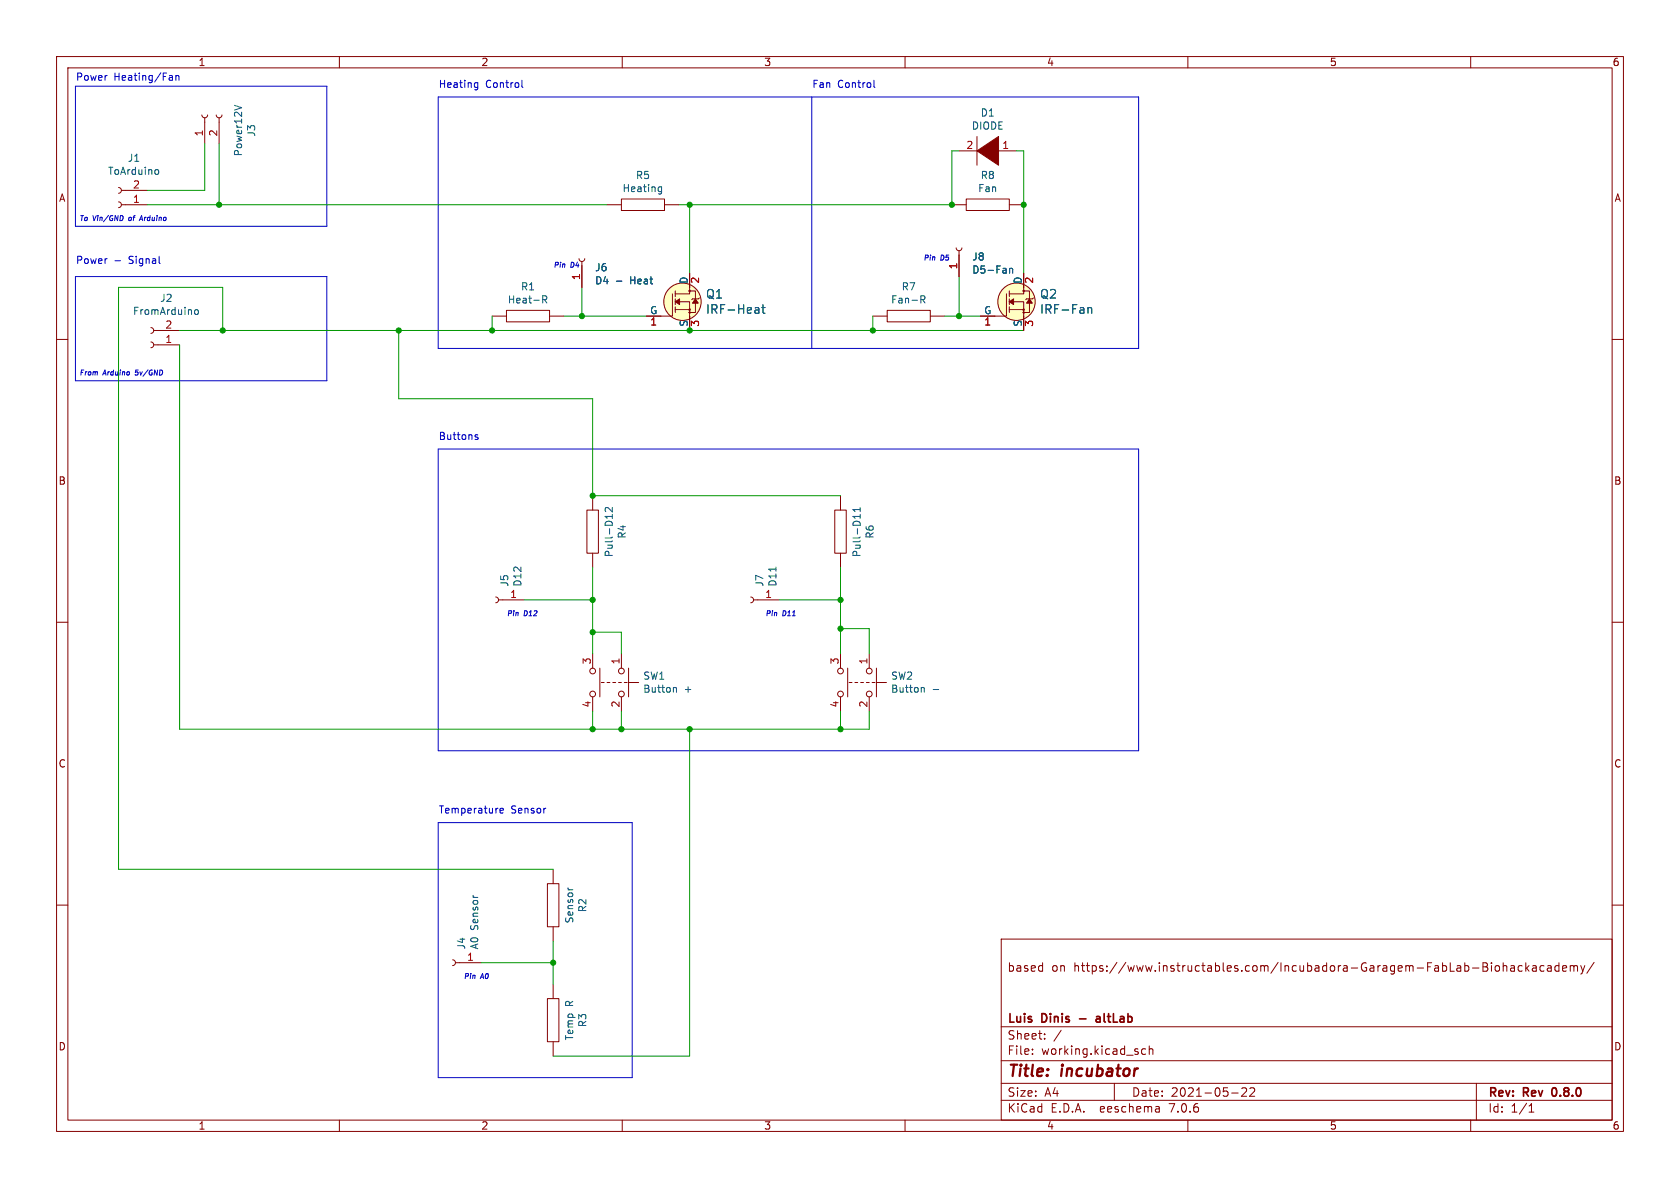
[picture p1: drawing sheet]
(kicad_sch (version 20230121) (generator eeschema)

 (paper "A4")

 (title_block
  (title "incubator ")
  (date "2021-05-22")
  (rev "Rev 0.8.0")
  (company "Luis Dinis - altLab")
  (comment 3 "based on https://www.instructables.com/Incubadora-Garagem-FabLab-Biohackacademy/"))

 (lib_symbols
  (symbol "Controller-rescue:Conn_01x01_Female-Connector" (pin_names (offset 1.016) hide) (in_bom yes) (on_board yes)
   (property "Reference" "J" (at 0 2.54 0) (effects (font (size 1.27 1.27))))
   (property "Value" "Connector_Conn_01x01_Female" (at 0 -2.54 0) (effects (font (size 1.27 1.27))))
   (property "Footprint" "" (at 0 0 0) (effects (font (size 1.27 1.27)) hide))
   (property "Datasheet" "" (at 0 0 0) (effects (font (size 1.27 1.27)) hide))
   (symbol "Conn_01x01_Female-Connector_1_1"
    (polyline (pts (xy -1.27 0) (xy -0.508 0)) (stroke (width 0.1524) (type solid)) (fill (type none)))
    (arc (start 0 0.508) (mid -0.5058 0) (end 0 -0.508) (stroke (width 0.1524) (type solid)) (fill (type none)))
    (pin passive line (at -5.08 0 0) (length 3.81) (name "Pin_1" (effects (font (size 1.27 1.27)))) (number "1" (effects (font (size 1.27 1.27)))))))
  (symbol "Controller-rescue:Conn_01x02_Female-Connector" (pin_names (offset 1.016) hide) (in_bom yes) (on_board yes)
   (property "Reference" "J" (at 0 2.54 0) (effects (font (size 1.27 1.27))))
   (property "Value" "Connector_Conn_01x02_Female" (at 0 -5.08 0) (effects (font (size 1.27 1.27))))
   (property "Footprint" "" (at 0 0 0) (effects (font (size 1.27 1.27)) hide))
   (property "Datasheet" "" (at 0 0 0) (effects (font (size 1.27 1.27)) hide))
   (symbol "Conn_01x02_Female-Connector_1_1"
    (arc (start 0 -2.032) (mid -0.5058 -2.54) (end 0 -3.048) (stroke (width 0.1524) (type solid)) (fill (type none)))
    (polyline (pts (xy -1.27 -2.54) (xy -0.508 -2.54)) (stroke (width 0.1524) (type solid)) (fill (type none)))
    (polyline (pts (xy -1.27 0) (xy -0.508 0)) (stroke (width 0.1524) (type solid)) (fill (type none)))
    (arc (start 0 0.508) (mid -0.5058 0) (end 0 -0.508) (stroke (width 0.1524) (type solid)) (fill (type none)))
    (pin passive line (at -5.08 0 0) (length 3.81) (name "Pin_1" (effects (font (size 1.27 1.27)))) (number "1" (effects (font (size 1.27 1.27)))))
    (pin passive line (at -5.08 -2.54 0) (length 3.81) (name "Pin_2" (effects (font (size 1.27 1.27)))) (number "2" (effects (font (size 1.27 1.27)))))))
  (symbol "Controller-rescue:DIODE-pspice" (pin_names (offset 1.016) hide) (in_bom yes) (on_board yes)
   (property "Reference" "D" (at 0 3.81 0) (effects (font (size 1.27 1.27))))
   (property "Value" "pspice_DIODE" (at 0 -4.445 0) (effects (font (size 1.27 1.27))))
   (property "Footprint" "" (at 0 0 0) (effects (font (size 1.27 1.27)) hide))
   (property "Datasheet" "" (at 0 0 0) (effects (font (size 1.27 1.27)) hide))
   (symbol "DIODE-pspice_0_1"
    (polyline (pts (xy 1.905 2.54) (xy 1.905 -2.54)) (stroke (width 0) (type solid)) (fill (type none)))
    (polyline (pts (xy -1.905 2.54) (xy -1.905 -2.54) (xy 1.905 0)) (stroke (width 0) (type solid)) (fill (type outline))))
   (symbol "DIODE-pspice_1_1"
    (pin input line (at -5.08 0 0) (length 3.81) (name "K" (effects (font (size 1.27 1.27)))) (number "1" (effects (font (size 1.27 1.27)))))
    (pin input line (at 5.08 0 180) (length 3.81) (name "A" (effects (font (size 1.27 1.27)))) (number "2" (effects (font (size 1.27 1.27)))))))
  (symbol "Controller-rescue:IRF540NPBF-dk_Transistors-FETs-MOSFETs-Single" (pin_names (offset 0)) (in_bom yes) (on_board yes)
   (property "Reference" "Q" (at -2.6924 3.6322 0) (effects (font (size 1.524 1.524)) (justify right)))
   (property "Value" "dk_Transistors-FETs-MOSFETs-Single_IRF540NPBF" (at 3.4544 0 90) (effects (font (size 1.524 1.524))))
   (property "Footprint" "digikey-footprints:TO-220-3" (at 5.08 5.08 0) (effects (font (size 1.524 1.524)) (justify left) hide))
   (property "Datasheet" "https://www.infineon.com/dgdl/irf540npbf.pdf?fileId=5546d462533600a4015355e39f0d19a1" (at 5.08 7.62 0) (effects (font (size 1.524 1.524)) (justify left) hide))
   (property "Digi-Key_PN" "IRF540NPBF-ND" (at 5.08 10.16 0) (effects (font (size 1.524 1.524)) (justify left) hide))
   (property "MPN" "IRF540NPBF" (at 5.08 12.7 0) (effects (font (size 1.524 1.524)) (justify left) hide))
   (property "Category" "Discrete Semiconductor Products" (at 5.08 15.24 0) (effects (font (size 1.524 1.524)) (justify left) hide))
   (property "Family" "Transistors - FETs, MOSFETs - Single" (at 5.08 17.78 0) (effects (font (size 1.524 1.524)) (justify left) hide))
   (property "DK_Datasheet_Link" "https://www.infineon.com/dgdl/irf540npbf.pdf?fileId=5546d462533600a4015355e39f0d19a1" (at 5.08 20.32 0) (effects (font (size 1.524 1.524)) (justify left) hide))
   (property "DK_Detail_Page" "/product-detail/en/infineon-technologies/IRF540NPBF/IRF540NPBF-ND/811869" (at 5.08 22.86 0) (effects (font (size 1.524 1.524)) (justify left) hide))
   (property "Description" "MOSFET N-CH 100V 33A TO-220AB" (at 5.08 25.4 0) (effects (font (size 1.524 1.524)) (justify left) hide))
   (property "Manufacturer" "Infineon Technologies" (at 5.08 27.94 0) (effects (font (size 1.524 1.524)) (justify left) hide))
   (property "Status" "Active" (at 5.08 30.48 0) (effects (font (size 1.524 1.524)) (justify left) hide))
   (symbol "IRF540NPBF-dk_Transistors-FETs-MOSFETs-Single_0_1"
    (circle (center -1.27 0) (radius 3.302) (stroke (width 0) (type solid)) (fill (type background)))
    (circle (center 0 -1.905) (radius 0.127) (stroke (width 0) (type solid)) (fill (type none)))
    (circle (center 0 -1.397) (radius 0.127) (stroke (width 0) (type solid)) (fill (type none)))
    (polyline (pts (xy 0 -1.397) (xy -2.54 -1.397)) (stroke (width 0) (type solid)) (fill (type none)))
    (polyline (pts (xy 0.508 0.508) (xy 0.3556 0.3556)) (stroke (width 0) (type solid)) (fill (type none)))
    (polyline (pts (xy 1.524 0.508) (xy 1.7272 0.6604)) (stroke (width 0) (type solid)) (fill (type none)))
    (polyline (pts (xy -5.08 -2.54) (xy -3.048 -2.54) (xy -3.048 1.397)) (stroke (width 0) (type solid)) (fill (type none)))
    (polyline (pts (xy 0 -2.54) (xy 0 0) (xy -2.54 0)) (stroke (width 0) (type solid)) (fill (type none)))
    (polyline (pts (xy 0 2.54) (xy 0 1.397) (xy -2.54 1.397)) (stroke (width 0) (type solid)) (fill (type none)))
    (polyline (pts (xy -0.127 -1.905) (xy 1.016 -1.905) (xy 1.016 1.397) (xy 1.016 1.905) (xy -0.127 1.905)) (stroke (width 0) (type solid)) (fill (type none)))
    (circle (center 0 1.905) (radius 0.127) (stroke (width 0) (type solid)) (fill (type none))))
   (symbol "IRF540NPBF-dk_Transistors-FETs-MOSFETs-Single_1_1"
    (polyline (pts (xy -2.54 -1.397) (xy -2.54 -1.905)) (stroke (width 0) (type solid)) (fill (type none)))
    (polyline (pts (xy -2.54 -1.397) (xy -2.54 -0.889)) (stroke (width 0) (type solid)) (fill (type none)))
    (polyline (pts (xy -2.54 0) (xy -2.54 -0.508)) (stroke (width 0) (type solid)) (fill (type none)))
    (polyline (pts (xy -2.54 0) (xy -2.54 0.508)) (stroke (width 0) (type solid)) (fill (type none)))
    (polyline (pts (xy -2.54 1.905) (xy -2.54 0.889)) (stroke (width 0) (type solid)) (fill (type none)))
    (polyline (pts (xy 1.524 0.508) (xy 0.508 0.508)) (stroke (width 0) (type solid)) (fill (type none)))
    (polyline (pts (xy -2.54 0) (xy -1.778 0.508) (xy -1.778 -0.508) (xy -2.54 0)) (stroke (width 0) (type solid)) (fill (type outline)))
    (polyline (pts (xy 1.016 0.508) (xy 0.508 -0.254) (xy 1.524 -0.254) (xy 1.016 0.508)) (stroke (width 0) (type solid)) (fill (type outline)))
    (pin bidirectional line (at -7.62 -2.54 0) (length 2.54) (name "G" (effects (font (size 1.27 1.27)))) (number "1" (effects (font (size 1.27 1.27)))))
    (pin bidirectional line (at 0 5.08 270) (length 2.54) (name "D" (effects (font (size 1.27 1.27)))) (number "2" (effects (font (size 1.27 1.27)))))
    (pin bidirectional line (at 0 -5.08 90) (length 2.54) (name "S" (effects (font (size 1.27 1.27)))) (number "3" (effects (font (size 1.27 1.27)))))))
  (symbol "Controller-rescue:R-pspice" (pin_numbers hide) (pin_names (offset 0)) (in_bom yes) (on_board yes)
   (property "Reference" "R" (at 2.032 0 90) (effects (font (size 1.27 1.27))))
   (property "Value" "pspice_R" (at 0 0 90) (effects (font (size 1.27 1.27))))
   (property "Footprint" "" (at 0 0 0) (effects (font (size 1.27 1.27)) hide))
   (property "Datasheet" "" (at 0 0 0) (effects (font (size 1.27 1.27)) hide))
   (symbol "R-pspice_0_1"
    (rectangle (start -1.016 3.81) (end 1.016 -3.81) (stroke (width 0) (type solid)) (fill (type none))))
   (symbol "R-pspice_1_1"
    (pin passive line (at 0 6.35 270) (length 2.54) (name "~" (effects (font (size 1.27 1.27)))) (number "1" (effects (font (size 1.27 1.27)))))
    (pin passive line (at 0 -6.35 90) (length 2.54) (name "~" (effects (font (size 1.27 1.27)))) (number "2" (effects (font (size 1.27 1.27)))))))
  (symbol "Switch:SW_Push_Dual" (pin_names (offset 1.016) hide) (in_bom yes) (on_board yes)
   (property "Reference" "SW" (at 1.27 2.54 0) (effects (font (size 1.27 1.27)) (justify left)))
   (property "Value" "SW_Push_Dual" (at 0 -6.858 0) (effects (font (size 1.27 1.27))))
   (property "Footprint" "" (at 0 5.08 0) (effects (font (size 1.27 1.27)) hide))
   (property "Datasheet" "~" (at 0 5.08 0) (effects (font (size 1.27 1.27)) hide))
   (symbol "SW_Push_Dual_0_1"
    (circle (center -2.032 -5.08) (radius 0.508) (stroke (width 0) (type default)) (fill (type none)))
    (circle (center -2.032 0) (radius 0.508) (stroke (width 0) (type default)) (fill (type none)))
    (polyline (pts (xy 0 -3.048) (xy 0 -3.556)) (stroke (width 0) (type default)) (fill (type none)))
    (polyline (pts (xy 0 -2.032) (xy 0 -2.54)) (stroke (width 0) (type default)) (fill (type none)))
    (polyline (pts (xy 0 -1.524) (xy 0 -1.016)) (stroke (width 0) (type default)) (fill (type none)))
    (polyline (pts (xy 0 -0.508) (xy 0 0)) (stroke (width 0) (type default)) (fill (type none)))
    (polyline (pts (xy 0 0.508) (xy 0 1.016)) (stroke (width 0) (type default)) (fill (type none)))
    (polyline (pts (xy 0 1.27) (xy 0 3.048)) (stroke (width 0) (type default)) (fill (type none)))
    (polyline (pts (xy 2.54 -3.81) (xy -2.54 -3.81)) (stroke (width 0) (type default)) (fill (type none)))
    (polyline (pts (xy 2.54 1.27) (xy -2.54 1.27)) (stroke (width 0) (type default)) (fill (type none)))
    (circle (center 2.032 -5.08) (radius 0.508) (stroke (width 0) (type default)) (fill (type none)))
    (circle (center 2.032 0) (radius 0.508) (stroke (width 0) (type default)) (fill (type none)))
    (pin passive line (at -5.08 0 0) (length 2.54) (name "1" (effects (font (size 1.27 1.27)))) (number "1" (effects (font (size 1.27 1.27)))))
    (pin passive line (at 5.08 0 180) (length 2.54) (name "2" (effects (font (size 1.27 1.27)))) (number "2" (effects (font (size 1.27 1.27)))))
    (pin passive line (at -5.08 -5.08 0) (length 2.54) (name "3" (effects (font (size 1.27 1.27)))) (number "3" (effects (font (size 1.27 1.27)))))
    (pin passive line (at 5.08 -5.08 180) (length 2.54) (name "4" (effects (font (size 1.27 1.27)))) (number "4" (effects (font (size 1.27 1.27))))))))

 (junction (at 109.855 128.905) (diameter 0) (color 0 0 0 0))
 (junction (at 148.59 106.045) (diameter 0) (color 0 0 0 0))
 (junction (at 121.92 36.195) (diameter 0) (color 0 0 0 0))
 (junction (at 180.975 36.195) (diameter 0) (color 0 0 0 0))
 (junction (at 86.995 58.42) (diameter 0) (color 0 0 0 0))
 (junction (at 38.735 36.195) (diameter 0) (color 0 0 0 0))
 (junction (at 39.37 58.42) (diameter 0) (color 0 0 0 0))
 (junction (at 104.775 111.76) (diameter 0) (color 0 0 0 0))
 (junction (at 104.775 128.905) (diameter 0) (color 0 0 0 0))
 (junction (at 104.775 106.045) (diameter 0) (color 0 0 0 0))
 (junction (at 97.79 170.18) (diameter 0) (color 0 0 0 0))
 (junction (at 154.305 58.42) (diameter 0) (color 0 0 0 0))
 (junction (at 148.59 111.125) (diameter 0) (color 0 0 0 0))
 (junction (at 102.87 55.88) (diameter 0) (color 0 0 0 0))
 (junction (at 169.545 55.88) (diameter 0) (color 0 0 0 0))
 (junction (at 148.59 128.905) (diameter 0) (color 0 0 0 0))
 (junction (at 121.92 128.905) (diameter 0) (color 0 0 0 0))
 (junction (at 168.275 36.195) (diameter 0) (color 0 0 0 0))
 (junction (at 104.775 87.63) (diameter 0) (color 0 0 0 0))
 (junction (at 121.92 58.42) (diameter 0) (color 0 0 0 0))
 (junction (at 70.485 58.42) (diameter 0) (color 0 0 0 0))

 (wire (pts (xy 148.59 106.045) (xy 148.59 111.125)) (stroke (width 0) (type default)))
 (wire (pts (xy 154.305 58.42) (xy 180.975 58.42)) (stroke (width 0) (type default)))
 (wire (pts (xy 179.705 26.67) (xy 180.975 26.67)) (stroke (width 0) (type default)))
 (wire (pts (xy 109.855 115.57) (xy 109.855 111.76)) (stroke (width 0) (type default)))
 (wire (pts (xy 104.775 128.905) (xy 31.75 128.905)) (stroke (width 0) (type default)))
 (polyline (pts (xy 13.335 67.31) (xy 57.785 67.31)) (stroke (width 0) (type default)))

 (wire (pts (xy 109.855 111.76) (xy 104.775 111.76)) (stroke (width 0) (type default)))
 (wire (pts (xy 97.79 170.18) (xy 97.79 173.99)) (stroke (width 0) (type default)))
 (polyline (pts (xy 77.47 17.145) (xy 77.47 61.595)) (stroke (width 0) (type default)))

 (wire (pts (xy 180.975 36.195) (xy 180.975 48.26)) (stroke (width 0) (type default)))
 (wire (pts (xy 86.995 58.42) (xy 70.485 58.42)) (stroke (width 0) (type default)))
 (polyline (pts (xy 201.295 17.145) (xy 77.47 17.145)) (stroke (width 0) (type default)))
 (polyline (pts (xy 77.47 145.415) (xy 77.47 190.5)) (stroke (width 0) (type default)))

 (wire (pts (xy 36.195 25.4) (xy 36.195 33.655)) (stroke (width 0) (type default)))
 (wire (pts (xy 104.775 87.63) (xy 104.775 70.485)) (stroke (width 0) (type default)))
 (polyline (pts (xy 57.785 15.24) (xy 13.335 15.24)) (stroke (width 0) (type default)))

 (wire (pts (xy 38.735 25.4) (xy 38.735 36.195)) (stroke (width 0) (type default)))
 (wire (pts (xy 109.855 128.905) (xy 104.775 128.905)) (stroke (width 0) (type default)))
 (polyline (pts (xy 13.335 48.895) (xy 13.335 67.31)) (stroke (width 0) (type default)))

 (wire (pts (xy 97.79 186.69) (xy 121.92 186.69)) (stroke (width 0) (type default)))
 (wire (pts (xy 104.775 128.905) (xy 104.775 125.73)) (stroke (width 0) (type default)))
 (polyline (pts (xy 57.785 48.895) (xy 13.335 48.895)) (stroke (width 0) (type default)))
 (polyline (pts (xy 77.47 61.595) (xy 201.295 61.595)) (stroke (width 0) (type default)))

 (wire (pts (xy 120.015 36.195) (xy 121.92 36.195)) (stroke (width 0) (type default)))
 (wire (pts (xy 38.735 36.195) (xy 107.315 36.195)) (stroke (width 0) (type default)))
 (polyline (pts (xy 143.51 17.145) (xy 143.51 61.595)) (stroke (width 0) (type default)))
 (polyline (pts (xy 57.785 15.24) (xy 57.785 40.005)) (stroke (width 0) (type default)))

 (wire (pts (xy 92.71 106.045) (xy 104.775 106.045)) (stroke (width 0) (type default)))
 (wire (pts (xy 104.775 111.76) (xy 104.775 115.57)) (stroke (width 0) (type default)))
 (wire (pts (xy 153.67 128.905) (xy 148.59 128.905)) (stroke (width 0) (type default)))
 (wire (pts (xy 97.79 153.67) (xy 20.955 153.67)) (stroke (width 0) (type default)))
 (wire (pts (xy 39.37 50.8) (xy 39.37 58.42)) (stroke (width 0) (type default)))
 (polyline (pts (xy 77.47 190.5) (xy 111.76 190.5)) (stroke (width 0) (type default)))
 (polyline (pts (xy 77.47 132.715) (xy 201.295 132.715)) (stroke (width 0) (type default)))
 (polyline (pts (xy 201.295 79.375) (xy 77.47 79.375)) (stroke (width 0) (type default)))

 (wire (pts (xy 39.37 58.42) (xy 31.75 58.42)) (stroke (width 0) (type default)))
 (polyline (pts (xy 13.335 15.24) (xy 13.335 40.005)) (stroke (width 0) (type default)))

 (wire (pts (xy 168.275 26.67) (xy 168.275 36.195)) (stroke (width 0) (type default)))
 (wire (pts (xy 180.975 26.67) (xy 180.975 36.195)) (stroke (width 0) (type default)))
 (wire (pts (xy 109.855 125.73) (xy 109.855 128.905)) (stroke (width 0) (type default)))
 (wire (pts (xy 86.995 55.88) (xy 86.995 58.42)) (stroke (width 0) (type default)))
 (wire (pts (xy 104.775 100.33) (xy 104.775 106.045)) (stroke (width 0) (type default)))
 (wire (pts (xy 102.87 50.8) (xy 102.87 55.88)) (stroke (width 0) (type default)))
 (wire (pts (xy 20.955 50.8) (xy 39.37 50.8)) (stroke (width 0) (type default)))
 (wire (pts (xy 169.545 55.88) (xy 173.355 55.88)) (stroke (width 0) (type default)))
 (polyline (pts (xy 77.47 79.375) (xy 77.47 132.715)) (stroke (width 0) (type default)))
 (polyline (pts (xy 57.785 67.31) (xy 57.785 48.895)) (stroke (width 0) (type default)))

 (wire (pts (xy 169.545 26.67) (xy 168.275 26.67)) (stroke (width 0) (type default)))
 (wire (pts (xy 154.305 55.88) (xy 154.305 58.42)) (stroke (width 0) (type default)))
 (wire (pts (xy 97.79 166.37) (xy 97.79 170.18)) (stroke (width 0) (type default)))
 (polyline (pts (xy 13.335 40.005) (xy 57.785 40.005)) (stroke (width 0) (type default)))

 (wire (pts (xy 148.59 100.33) (xy 148.59 106.045)) (stroke (width 0) (type default)))
 (wire (pts (xy 153.67 111.125) (xy 148.59 111.125)) (stroke (width 0) (type default)))
 (polyline (pts (xy 111.76 145.415) (xy 77.47 145.415)) (stroke (width 0) (type default)))

 (wire (pts (xy 121.92 128.905) (xy 109.855 128.905)) (stroke (width 0) (type default)))
 (wire (pts (xy 148.59 111.125) (xy 148.59 115.57)) (stroke (width 0) (type default)))
 (wire (pts (xy 102.87 55.88) (xy 114.3 55.88)) (stroke (width 0) (type default)))
 (wire (pts (xy 121.92 58.42) (xy 86.995 58.42)) (stroke (width 0) (type default)))
 (wire (pts (xy 85.09 170.18) (xy 97.79 170.18)) (stroke (width 0) (type default)))
 (wire (pts (xy 39.37 58.42) (xy 70.485 58.42)) (stroke (width 0) (type default)))
 (wire (pts (xy 121.92 48.26) (xy 121.92 36.195)) (stroke (width 0) (type default)))
 (polyline (pts (xy 201.295 132.715) (xy 201.295 79.375)) (stroke (width 0) (type default)))

 (wire (pts (xy 167.005 55.88) (xy 169.545 55.88)) (stroke (width 0) (type default)))
 (polyline (pts (xy 201.295 61.595) (xy 201.295 17.145)) (stroke (width 0) (type default)))

 (wire (pts (xy 70.485 70.485) (xy 70.485 58.42)) (stroke (width 0) (type default)))
 (wire (pts (xy 137.795 106.045) (xy 148.59 106.045)) (stroke (width 0) (type default)))
 (wire (pts (xy 36.195 33.655) (xy 26.035 33.655)) (stroke (width 0) (type default)))
 (wire (pts (xy 148.59 128.905) (xy 121.92 128.905)) (stroke (width 0) (type default)))
 (wire (pts (xy 104.775 70.485) (xy 70.485 70.485)) (stroke (width 0) (type default)))
 (wire (pts (xy 31.75 128.905) (xy 31.75 60.96)) (stroke (width 0) (type default)))
 (wire (pts (xy 121.92 58.42) (xy 154.305 58.42)) (stroke (width 0) (type default)))
 (wire (pts (xy 148.59 125.73) (xy 148.59 128.905)) (stroke (width 0) (type default)))
 (wire (pts (xy 121.92 186.69) (xy 121.92 128.905)) (stroke (width 0) (type default)))
 (wire (pts (xy 104.775 106.045) (xy 104.775 111.76)) (stroke (width 0) (type default)))
 (wire (pts (xy 169.545 48.895) (xy 169.545 55.88)) (stroke (width 0) (type default)))
 (wire (pts (xy 153.67 125.73) (xy 153.67 128.905)) (stroke (width 0) (type default)))
 (wire (pts (xy 99.695 55.88) (xy 102.87 55.88)) (stroke (width 0) (type default)))
 (wire (pts (xy 148.59 87.63) (xy 104.775 87.63)) (stroke (width 0) (type default)))
 (wire (pts (xy 121.92 36.195) (xy 168.275 36.195)) (stroke (width 0) (type default)))
 (polyline (pts (xy 111.76 190.5) (xy 111.76 145.415)) (stroke (width 0) (type default)))

 (wire (pts (xy 153.67 115.57) (xy 153.67 111.125)) (stroke (width 0) (type default)))
 (wire (pts (xy 26.035 36.195) (xy 38.735 36.195)) (stroke (width 0) (type default)))
 (wire (pts (xy 20.955 153.67) (xy 20.955 50.8)) (stroke (width 0) (type default)))

 (text "Pin D11" (at 135.255 109.22 0) (effects (font (size 0.889 0.889) (thickness 0.1778) bold italic) (justify left bottom)))
 (text "Temperature Sensor" (at 77.47 144.145 0) (effects (font (size 1.27 1.27)) (justify left bottom)))
 (text "Heating Control" (at 77.47 15.875 0) (effects (font (size 1.27 1.27)) (justify left bottom)))
 (text "Pin D4" (at 97.79 47.625 0) (effects (font (size 0.889 0.889) (thickness 0.1778) bold italic) (justify left bottom)))
 (text "Power - Signal" (at 13.335 46.99 0) (effects (font (size 1.27 1.27)) (justify left bottom)))
 (text "Power Heating/Fan" (at 13.335 14.605 0) (effects (font (size 1.27 1.27)) (justify left bottom)))
 (text "Pin A0" (at 81.915 173.355 0) (effects (font (size 0.889 0.889) (thickness 0.1778) bold italic) (justify left bottom)))
 (text "Fan Control" (at 143.51 15.875 0) (effects (font (size 1.27 1.27)) (justify left bottom)))
 (text "To Vin/GND of Arduino" (at 13.97 39.37 0) (effects (font (size 0.889 0.889) (thickness 0.1778) bold italic) (justify left bottom)))
 (text "From Arduino 5v/GND" (at 13.97 66.675 0) (effects (font (size 0.889 0.889) (thickness 0.1778) bold italic) (justify left bottom)))
 (text "Pin D5" (at 163.195 46.355 0) (effects (font (size 0.889 0.889) (thickness 0.1778) bold italic) (justify left bottom)))
 (text "Buttons" (at 77.47 78.105 0) (effects (font (size 1.27 1.27)) (justify left bottom)))
 (text "Pin D12" (at 89.535 109.22 0) (effects (font (size 0.889 0.889) (thickness 0.1778) bold italic) (justify left bottom)))

 (symbol (lib_id "Controller-rescue:IRF540NPBF-dk_Transistors-FETs-MOSFETs-Single") (at 121.92 53.34 0) (unit 1) (in_bom yes) (on_board yes) (dnp no)
  (property "Reference" "Q1" (at 124.6632 51.9938 0) (effects (font (size 1.524 1.524)) (justify left)))
  (property "Value" "IRF-Heat" (at 124.6632 54.6862 0) (effects (font (size 1.524 1.524)) (justify left)))
  (property "Footprint" "Package_TO_SOT_THT:TO-220-3_Vertical" (at 127 48.26 0) (effects (font (size 1.524 1.524)) (justify left) hide))
  (property "Datasheet" "https://www.infineon.com/dgdl/irf540npbf.pdf?fileId=5546d462533600a4015355e39f0d19a1" (at 127 45.72 0) (effects (font (size 1.524 1.524)) (justify left) hide))
  (property "Digi-Key_PN" "IRF540NPBF-ND" (at 127 43.18 0) (effects (font (size 1.524 1.524)) (justify left) hide))
  (property "MPN" "IRF540NPBF" (at 127 40.64 0) (effects (font (size 1.524 1.524)) (justify left) hide))
  (property "Category" "Discrete Semiconductor Products" (at 127 38.1 0) (effects (font (size 1.524 1.524)) (justify left) hide))
  (property "Family" "Transistors - FETs, MOSFETs - Single" (at 127 35.56 0) (effects (font (size 1.524 1.524)) (justify left) hide))
  (property "DK_Datasheet_Link" "https://www.infineon.com/dgdl/irf540npbf.pdf?fileId=5546d462533600a4015355e39f0d19a1" (at 127 33.02 0) (effects (font (size 1.524 1.524)) (justify left) hide))
  (property "DK_Detail_Page" "/product-detail/en/infineon-technologies/IRF540NPBF/IRF540NPBF-ND/811869" (at 127 30.48 0) (effects (font (size 1.524 1.524)) (justify left) hide))
  (property "Description" "MOSFET N-CH 100V 33A TO-220AB" (at 127 27.94 0) (effects (font (size 1.524 1.524)) (justify left) hide))
  (property "Manufacturer" "Infineon Technologies" (at 127 25.4 0) (effects (font (size 1.524 1.524)) (justify left) hide))
  (property "Status" "Active" (at 127 22.86 0) (effects (font (size 1.524 1.524)) (justify left) hide)) (pin "1") (pin "2") (pin "3"))

 (symbol (lib_id "Controller-rescue:IRF540NPBF-dk_Transistors-FETs-MOSFETs-Single") (at 180.975 53.34 0) (unit 1) (in_bom yes) (on_board yes) (dnp no)
  (property "Reference" "Q2" (at 183.7182 51.9938 0) (effects (font (size 1.524 1.524)) (justify left)))
  (property "Value" "IRF-Fan" (at 183.7182 54.6862 0) (effects (font (size 1.524 1.524)) (justify left)))
  (property "Footprint" "Package_TO_SOT_THT:TO-220-3_Vertical" (at 186.055 48.26 0) (effects (font (size 1.524 1.524)) (justify left) hide))
  (property "Datasheet" "https://www.infineon.com/dgdl/irf540npbf.pdf?fileId=5546d462533600a4015355e39f0d19a1" (at 186.055 45.72 0) (effects (font (size 1.524 1.524)) (justify left) hide))
  (property "Digi-Key_PN" "IRF540NPBF-ND" (at 186.055 43.18 0) (effects (font (size 1.524 1.524)) (justify left) hide))
  (property "MPN" "IRF540NPBF" (at 186.055 40.64 0) (effects (font (size 1.524 1.524)) (justify left) hide))
  (property "Category" "Discrete Semiconductor Products" (at 186.055 38.1 0) (effects (font (size 1.524 1.524)) (justify left) hide))
  (property "Family" "Transistors - FETs, MOSFETs - Single" (at 186.055 35.56 0) (effects (font (size 1.524 1.524)) (justify left) hide))
  (property "DK_Datasheet_Link" "https://www.infineon.com/dgdl/irf540npbf.pdf?fileId=5546d462533600a4015355e39f0d19a1" (at 186.055 33.02 0) (effects (font (size 1.524 1.524)) (justify left) hide))
  (property "DK_Detail_Page" "/product-detail/en/infineon-technologies/IRF540NPBF/IRF540NPBF-ND/811869" (at 186.055 30.48 0) (effects (font (size 1.524 1.524)) (justify left) hide))
  (property "Description" "MOSFET N-CH 100V 33A TO-220AB" (at 186.055 27.94 0) (effects (font (size 1.524 1.524)) (justify left) hide))
  (property "Manufacturer" "Infineon Technologies" (at 186.055 25.4 0) (effects (font (size 1.524 1.524)) (justify left) hide))
  (property "Status" "Active" (at 186.055 22.86 0) (effects (font (size 1.524 1.524)) (justify left) hide)) (pin "1") (pin "2") (pin "3"))

 (symbol (lib_id "Controller-rescue:Conn_01x02_Female-Connector") (at 26.67 60.96 180) (unit 1) (in_bom yes) (on_board yes) (dnp no)
  (property "Reference" "J2" (at 29.4132 52.705 0) (effects (font (size 1.27 1.27))))
  (property "Value" "FromArduino" (at 29.4132 55.0164 0) (effects (font (size 1.27 1.27))))
  (property "Footprint" "Connector_PinSocket_2.54mm:PinSocket_1x02_P2.54mm_Vertical" (at 26.67 60.96 0) (effects (font (size 1.27 1.27)) hide))
  (property "Datasheet" "~" (at 26.67 60.96 0) (effects (font (size 1.27 1.27)) hide)) (pin "1") (pin "2"))

 (symbol (lib_id "Controller-rescue:R-pspice") (at 93.345 55.88 270) (unit 1) (in_bom yes) (on_board yes) (dnp no)
  (property "Reference" "R1" (at 93.345 50.673 90) (effects (font (size 1.27 1.27))))
  (property "Value" "Heat-R" (at 93.345 52.9844 90) (effects (font (size 1.27 1.27))))
  (property "Footprint" "Resistor_THT:R_Axial_DIN0411_L9.9mm_D3.6mm_P12.70mm_Horizontal" (at 93.345 55.88 0) (effects (font (size 1.27 1.27)) hide))
  (property "Datasheet" "~" (at 93.345 55.88 0) (effects (font (size 1.27 1.27)) hide)) (pin "1") (pin "2"))

 (symbol (lib_id "Controller-rescue:R-pspice") (at 160.655 55.88 270) (unit 1) (in_bom yes) (on_board yes) (dnp no)
  (property "Reference" "R7" (at 160.655 50.673 90) (effects (font (size 1.27 1.27))))
  (property "Value" "Fan-R" (at 160.655 52.9844 90) (effects (font (size 1.27 1.27))))
  (property "Footprint" "Resistor_THT:R_Axial_DIN0411_L9.9mm_D3.6mm_P12.70mm_Horizontal" (at 160.655 55.88 0) (effects (font (size 1.27 1.27)) hide))
  (property "Datasheet" "~" (at 160.655 55.88 0) (effects (font (size 1.27 1.27)) hide)) (pin "1") (pin "2"))

 (symbol (lib_id "Controller-rescue:Conn_01x01_Female-Connector") (at 169.545 43.815 90) (unit 1) (in_bom yes) (on_board yes) (dnp no)
  (property "Reference" "J8" (at 171.7802 45.3898 90) (effects (font (size 1.27 1.27)) (justify right)))
  (property "Value" "D5-Fan" (at 171.7802 47.7012 90) (effects (font (size 1.27 1.27)) (justify right)))
  (property "Footprint" "Connector_PinSocket_2.54mm:PinSocket_1x01_P2.54mm_Vertical" (at 169.545 43.815 0) (effects (font (size 1.27 1.27)) hide))
  (property "Datasheet" "~" (at 169.545 43.815 0) (effects (font (size 1.27 1.27)) hide)) (pin "1"))

 (symbol (lib_id "Controller-rescue:Conn_01x01_Female-Connector") (at 102.87 45.72 90) (unit 1) (in_bom yes) (on_board yes) (dnp no)
  (property "Reference" "J6" (at 105.1052 47.2948 90) (effects (font (size 1.27 1.27)) (justify right)))
  (property "Value" "D4 - Heat" (at 105.1052 49.6062 90) (effects (font (size 1.27 1.27)) (justify right)))
  (property "Footprint" "Connector_PinSocket_2.54mm:PinSocket_1x01_P2.54mm_Vertical" (at 102.87 45.72 0) (effects (font (size 1.27 1.27)) hide))
  (property "Datasheet" "~" (at 102.87 45.72 0) (effects (font (size 1.27 1.27)) hide)) (pin "1"))

 (symbol (lib_id "Controller-rescue:R-pspice") (at 174.625 36.195 270) (unit 1) (in_bom yes) (on_board yes) (dnp no)
  (property "Reference" "R8" (at 174.625 30.988 90) (effects (font (size 1.27 1.27))))
  (property "Value" "Fan" (at 174.625 33.2994 90) (effects (font (size 1.27 1.27))))
  (property "Footprint" "Connector_PinSocket_2.54mm:PinSocket_1x02_P2.54mm_Vertical" (at 174.625 36.195 0) (effects (font (size 1.27 1.27)) hide))
  (property "Datasheet" "~" (at 174.625 36.195 0) (effects (font (size 1.27 1.27)) hide)) (pin "1") (pin "2"))

 (symbol (lib_id "Controller-rescue:R-pspice") (at 113.665 36.195 270) (unit 1) (in_bom yes) (on_board yes) (dnp no)
  (property "Reference" "R5" (at 113.665 30.988 90) (effects (font (size 1.27 1.27))))
  (property "Value" "Heating" (at 113.665 33.2994 90) (effects (font (size 1.27 1.27))))
  (property "Footprint" "Connector_PinSocket_2.54mm:PinSocket_1x02_P2.54mm_Vertical" (at 113.665 36.195 0) (effects (font (size 1.27 1.27)) hide))
  (property "Datasheet" "~" (at 113.665 36.195 0) (effects (font (size 1.27 1.27)) hide)) (pin "1") (pin "2"))

 (symbol (lib_id "Controller-rescue:Conn_01x02_Female-Connector") (at 20.955 36.195 180) (unit 1) (in_bom yes) (on_board yes) (dnp no)
  (property "Reference" "J1" (at 23.6982 27.94 0) (effects (font (size 1.27 1.27))))
  (property "Value" "ToArduino" (at 23.6982 30.2514 0) (effects (font (size 1.27 1.27))))
  (property "Footprint" "Connector_PinSocket_2.54mm:PinSocket_1x02_P2.54mm_Vertical" (at 20.955 36.195 0) (effects (font (size 1.27 1.27)) hide))
  (property "Datasheet" "~" (at 20.955 36.195 0) (effects (font (size 1.27 1.27)) hide)) (pin "1") (pin "2"))

 (symbol (lib_id "Controller-rescue:DIODE-pspice") (at 174.625 26.67 180) (unit 1) (in_bom yes) (on_board yes) (dnp no)
  (property "Reference" "D1" (at 174.625 19.939 0) (effects (font (size 1.27 1.27))))
  (property "Value" "DIODE" (at 174.625 22.2504 0) (effects (font (size 1.27 1.27))))
  (property "Footprint" "Diode_THT:D_DO-15_P15.24mm_Horizontal" (at 174.625 26.67 0) (effects (font (size 1.27 1.27)) hide))
  (property "Datasheet" "~" (at 174.625 26.67 0) (effects (font (size 1.27 1.27)) hide)) (pin "1") (pin "2"))

 (symbol (lib_id "Switch:SW_Push_Dual") (at 109.855 120.65 270) (unit 1) (in_bom yes) (on_board yes) (dnp no)
  (property "Reference" "SW1" (at 113.6142 119.4816 90) (effects (font (size 1.27 1.27)) (justify left)))
  (property "Value" "Button +" (at 113.6142 121.793 90) (effects (font (size 1.27 1.27)) (justify left)))
  (property "Footprint" "Connector_PinSocket_2.54mm:PinSocket_1x02_P2.54mm_Vertical" (at 114.935 120.65 0) (effects (font (size 1.27 1.27)) hide))
  (property "Datasheet" "~" (at 114.935 120.65 0) (effects (font (size 1.27 1.27)) hide)) (pin "1") (pin "2") (pin "3") (pin "4"))

 (symbol (lib_id "Controller-rescue:R-pspice") (at 104.775 93.98 180) (unit 1) (in_bom yes) (on_board yes) (dnp no)
  (property "Reference" "R4" (at 109.982 93.98 90) (effects (font (size 1.27 1.27))))
  (property "Value" "Pull-D12" (at 107.6706 93.98 90) (effects (font (size 1.27 1.27))))
  (property "Footprint" "Resistor_THT:R_Axial_DIN0411_L9.9mm_D3.6mm_P12.70mm_Horizontal" (at 104.775 93.98 0) (effects (font (size 1.27 1.27)) hide))
  (property "Datasheet" "~" (at 104.775 93.98 0) (effects (font (size 1.27 1.27)) hide)) (pin "1") (pin "2"))

 (symbol (lib_id "Controller-rescue:Conn_01x01_Female-Connector") (at 87.63 106.045 180) (unit 1) (in_bom yes) (on_board yes) (dnp no)
  (property "Reference" "J5" (at 89.2048 103.8098 90) (effects (font (size 1.27 1.27)) (justify right)))
  (property "Value" "D12" (at 91.5162 103.8098 90) (effects (font (size 1.27 1.27)) (justify right)))
  (property "Footprint" "Connector_PinSocket_2.54mm:PinSocket_1x01_P2.54mm_Vertical" (at 87.63 106.045 0) (effects (font (size 1.27 1.27)) hide))
  (property "Datasheet" "~" (at 87.63 106.045 0) (effects (font (size 1.27 1.27)) hide)) (pin "1"))

 (symbol (lib_id "Controller-rescue:R-pspice") (at 148.59 93.98 180) (unit 1) (in_bom yes) (on_board yes) (dnp no)
  (property "Reference" "R6" (at 153.797 93.98 90) (effects (font (size 1.27 1.27))))
  (property "Value" "Pull-D11" (at 151.4856 93.98 90) (effects (font (size 1.27 1.27))))
  (property "Footprint" "Resistor_THT:R_Axial_DIN0411_L9.9mm_D3.6mm_P12.70mm_Horizontal" (at 148.59 93.98 0) (effects (font (size 1.27 1.27)) hide))
  (property "Datasheet" "~" (at 148.59 93.98 0) (effects (font (size 1.27 1.27)) hide)) (pin "1") (pin "2"))

 (symbol (lib_id "Switch:SW_Push_Dual") (at 153.67 120.65 270) (unit 1) (in_bom yes) (on_board yes) (dnp no)
  (property "Reference" "SW2" (at 157.4292 119.4816 90) (effects (font (size 1.27 1.27)) (justify left)))
  (property "Value" "Button -" (at 157.4292 121.793 90) (effects (font (size 1.27 1.27)) (justify left)))
  (property "Footprint" "Connector_PinSocket_2.54mm:PinSocket_1x02_P2.54mm_Vertical" (at 158.75 120.65 0) (effects (font (size 1.27 1.27)) hide))
  (property "Datasheet" "~" (at 158.75 120.65 0) (effects (font (size 1.27 1.27)) hide)) (pin "1") (pin "2") (pin "3") (pin "4"))

 (symbol (lib_id "Controller-rescue:Conn_01x01_Female-Connector") (at 132.715 106.045 180) (unit 1) (in_bom yes) (on_board yes) (dnp no)
  (property "Reference" "J7" (at 134.2898 103.8098 90) (effects (font (size 1.27 1.27)) (justify right)))
  (property "Value" "D11" (at 136.6012 103.8098 90) (effects (font (size 1.27 1.27)) (justify right)))
  (property "Footprint" "Connector_PinSocket_2.54mm:PinSocket_1x01_P2.54mm_Vertical" (at 132.715 106.045 0) (effects (font (size 1.27 1.27)) hide))
  (property "Datasheet" "~" (at 132.715 106.045 0) (effects (font (size 1.27 1.27)) hide)) (pin "1"))

 (symbol (lib_id "Controller-rescue:R-pspice") (at 97.79 160.02 180) (unit 1) (in_bom yes) (on_board yes) (dnp no)
  (property "Reference" "R2" (at 102.997 160.02 90) (effects (font (size 1.27 1.27))))
  (property "Value" "Sensor" (at 100.6856 160.02 90) (effects (font (size 1.27 1.27))))
  (property "Footprint" "Connector_PinSocket_2.54mm:PinSocket_1x02_P2.54mm_Vertical" (at 97.79 160.02 0) (effects (font (size 1.27 1.27)) hide))
  (property "Datasheet" "~" (at 97.79 160.02 0) (effects (font (size 1.27 1.27)) hide)) (pin "1") (pin "2"))

 (symbol (lib_id "Controller-rescue:R-pspice") (at 97.79 180.34 180) (unit 1) (in_bom yes) (on_board yes) (dnp no)
  (property "Reference" "R3" (at 102.997 180.34 90) (effects (font (size 1.27 1.27))))
  (property "Value" "Temp R" (at 100.6856 180.34 90) (effects (font (size 1.27 1.27))))
  (property "Footprint" "Resistor_THT:R_Axial_DIN0411_L9.9mm_D3.6mm_P12.70mm_Horizontal" (at 97.79 180.34 0) (effects (font (size 1.27 1.27)) hide))
  (property "Datasheet" "~" (at 97.79 180.34 0) (effects (font (size 1.27 1.27)) hide)) (pin "1") (pin "2"))

 (symbol (lib_id "Controller-rescue:Conn_01x01_Female-Connector") (at 80.01 170.18 180) (unit 1) (in_bom yes) (on_board yes) (dnp no)
  (property "Reference" "J4" (at 81.5848 167.9448 90) (effects (font (size 1.27 1.27)) (justify right)))
  (property "Value" "A0 Sensor" (at 83.8962 167.9448 90) (effects (font (size 1.27 1.27)) (justify right)))
  (property "Footprint" "Connector_PinSocket_2.54mm:PinSocket_1x01_P2.54mm_Vertical" (at 80.01 170.18 0) (effects (font (size 1.27 1.27)) hide))
  (property "Datasheet" "~" (at 80.01 170.18 0) (effects (font (size 1.27 1.27)) hide)) (pin "1"))

 (symbol (lib_id "Controller-rescue:Conn_01x02_Female-Connector") (at 36.195 20.32 90) (unit 1) (in_bom yes) (on_board yes) (dnp no)
  (property "Reference" "J3" (at 44.45 23.0632 0) (effects (font (size 1.27 1.27))))
  (property "Value" "Power12V" (at 42.1386 23.0632 0) (effects (font (size 1.27 1.27))))
  (property "Footprint" "Connector_BarrelJack:BarrelJack_CUI_PJ-063AH_Horizontal" (at 36.195 20.32 0) (effects (font (size 1.27 1.27)) hide))
  (property "Datasheet" "~" (at 36.195 20.32 0) (effects (font (size 1.27 1.27)) hide)) (pin "1") (pin "2"))

 (sheet_instances (path "" (page "1"))))
